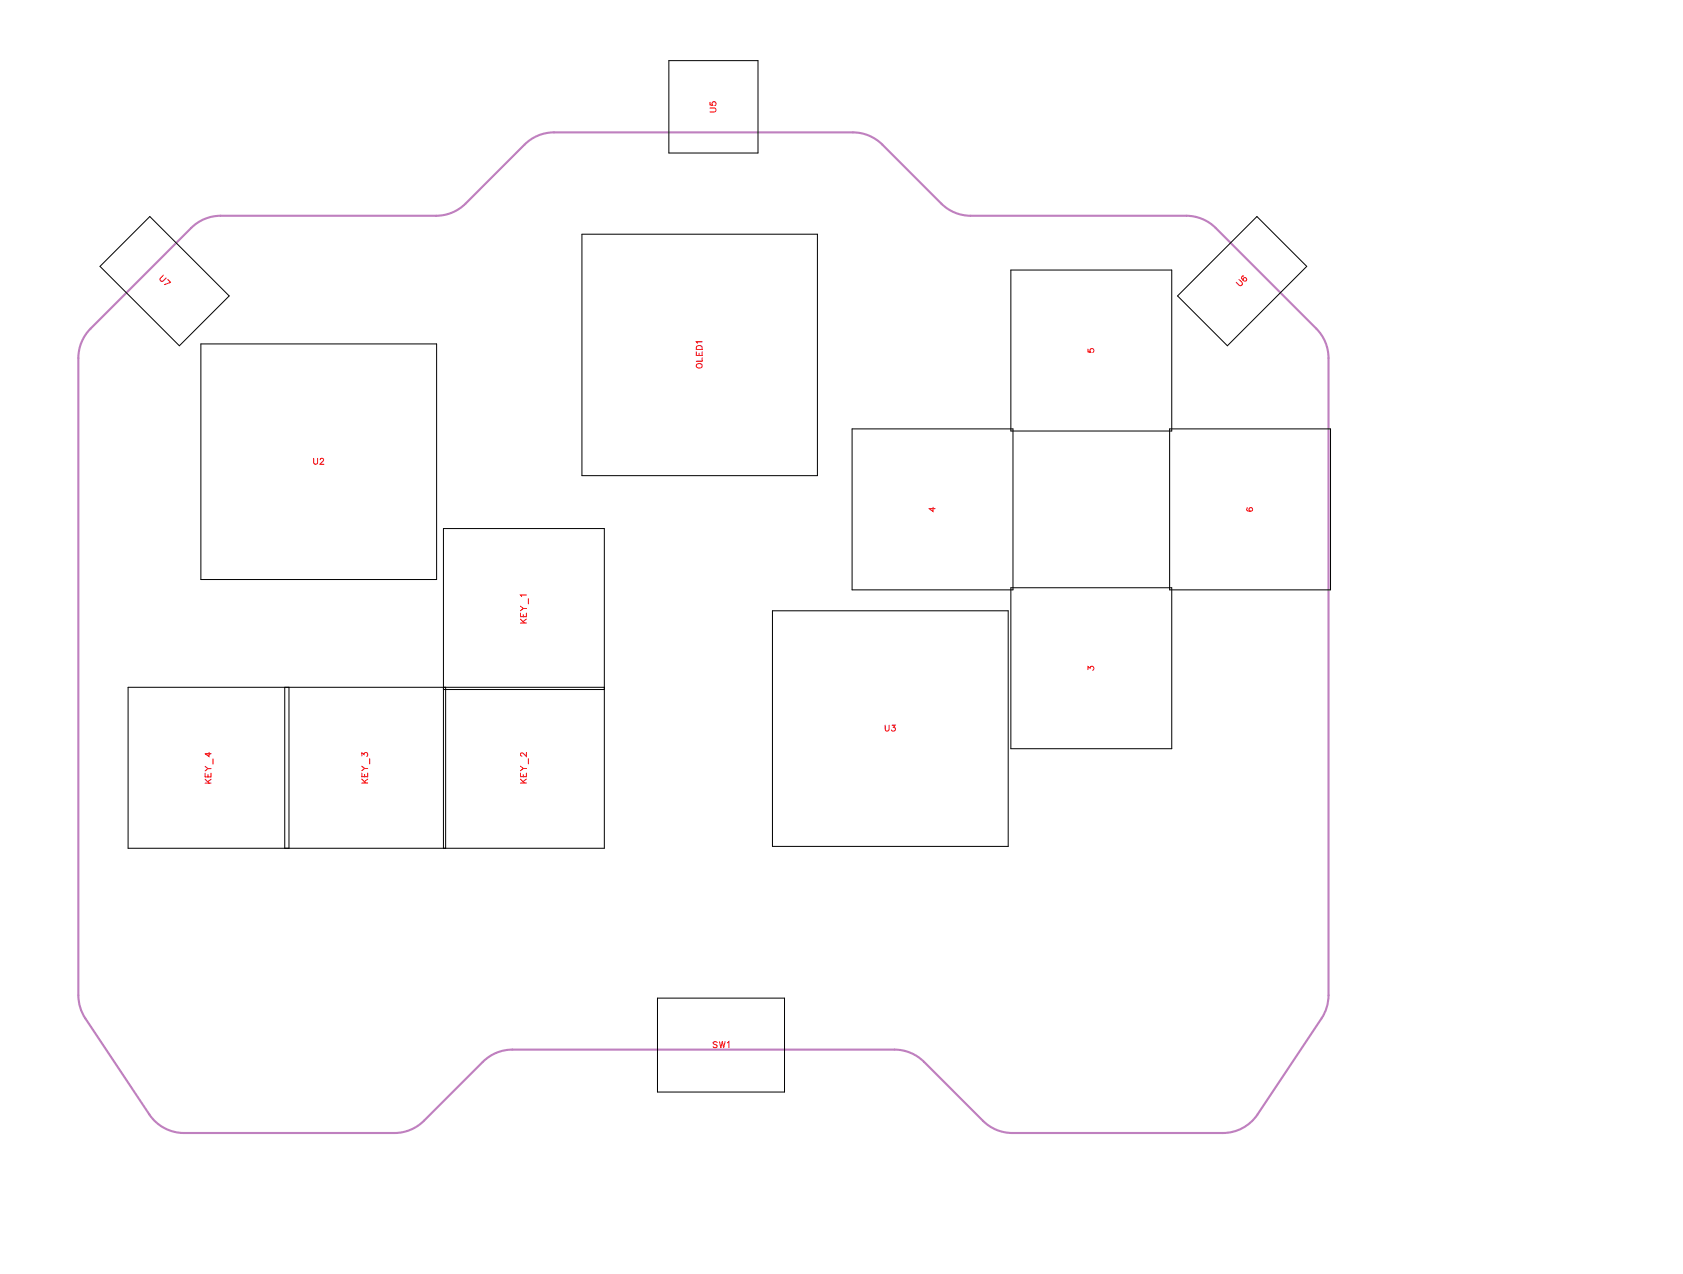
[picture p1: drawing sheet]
<svg xmlns="http://www.w3.org/2000/svg" width="202mm" height="153mm" viewBox="0 0 202 153" stroke-linecap="round" stroke-linejoin="round" font-family="sans-serif">
<path d="M22.9 27.3a5 5 0 0 1 3.6-1.4h25.8a5 5 0 0 0 3.6-1.5l7-7.1a5 5 0 0 1 3.6-1.4h35.8a5 5 0 0 1 3.6 1.4l7 7.1a5 5 0 0 0 3.6 1.5h25.8a5 5 0 0 1 3.6 1.4l12 12.1a5 5 0 0 1 1.5 3.5v76.5a5 5 0 0 1-.8 2.7l-7.7 11.5a5 5 0 0 1-4.2 2.3h-25.2a5 5 0 0 1-3.6-1.5l-7-7.1a5 5 0 0 0-3.6-1.4h-45.8a5 5 0 0 0-3.6 1.4l-7 7.1a5 5 0 0 1-3.6 1.5h-25.2a5 5 0 0 1-4.2-2.3l-7.7-11.5a5 5 0 0 1-.8-2.7v-76.5a5 5 0 0 1 1.5-3.5z" fill="none" stroke="#bf80bf" stroke-width=".25"/>
<g fill="none" stroke="#000" stroke-width=".12">
<path d="M80.3 7.3h10.6v11.1h-10.6zM18 26l9.5 9.5-6 6-9.5-9.6zM69.8 28.1h28.3v28.9h-28.3zM121.3 32.4h19.3v19.3h-19.3zM141.3 35.5l9.5-9.5 6 5.9-9.5 9.6zM24.1 41.2h28.3v28.3h-28.3zM102.2 51.4h19.3v19.3h-19.3zM140.3 51.4h19.3v19.3h-19.3zM92.7 73.2h28.3v28.3h-28.3zM121.3 70.5h19.3v19.3h-19.3zM34.2 82.4v19.3M34.7 82.4v19.3"/>
<path d="M53.2 82.7h19.3M53.5 82.4v19.3M72.5 82.4h-57.1v19.3h57.1v-38.3h-19.3v38.3M78.9 119.7h15.2v11.3h-15.2z"/>
</g>
<g fill="none" stroke="#f00" stroke-width=".12">
<path d="M85.2 13h.5l.2 .2-.1 .2h-.6M85.2 12.3v.3h.3a.25 .25 0 0 1 0-.3 .25 .25 0 0 1 .4 0 .25 .25 0 0 1-.1 .4M19.6 33l-.4 .5 .1 .2h.3l.3-.4M20.1 33.5l.4 .4-.8 .2M148.7 33.5l.3 .4v.3l-.2 .1-.5-.4M149.2 33.1a.35 .35 0 0 0-.2 .5 .35 .35 0 0 0 .5 .1 .22 .22 0 0 0 0-.3 .22 .22 0 0 0-.3-.1 .22 .22 0 0 0 0 .4M37.6 55v.5l.2 .2 .3-.1v-.6M38.4 55.1l.2-.1h.1l.1 .1-.1 .2-.3 .4h.5M83.5 42.2v.4h.8v-.4M83.6 43.7a.35 .35 0 0 1 .5-.1 .35 .35 0 0 1 .1 .4 .33 .33 0 0 1-.4 .1 .33 .33 0 0 1-.2-.4zM83.6 41.5l.2-.1 .4 .1 .1 .4h-.8zM83.9 42.4v.2"/>
<path d="M84.3 41h-.8l.2 .2M84.3 42.9v.4h-.8M130.5 41.9v.3h.3a.25 .25 0 0 1 0-.3 .25 .25 0 0 1 .4 0 .25 .25 0 0 1-.1 .4M62.5 73.5v.5h.7v-.5M62.5 74.7h.7M62.5 74.2l.4 .5M62.5 72.7l.3 .3M62.8 73.7v.3M63.2 73h-.4l-.3 .2M63.2 71.4h-.7l.1 .1M63.2 74.2l-.4 .3M63.4 71.8v.6"/>
<path d="M112 60.8v.5l-.5-.3h.7M149.7 60.9h-.1a.35 .35 0 0 0 .3 .5 .35 .35 0 0 0 .4-.3 .22 .22 0 0 0-.2-.2 .22 .22 0 0 0-.2 .2 .22 .22 0 0 0 .2 .2M24.6 93.9h.7M24.6 93.4l.5 .5M24.6 92.7v.5h.7v-.5M24.6 91.9l.4 .3M25 92.9v.3M25.1 90.2v.5l-.5-.3h.7M25.3 92.2h-.3l-.4 .2M25.3 93.4l-.4 .4M25.6 91v.6M43.4 90.6v-.3l.3 .2a.24 .24 0 0 1 .4-.2 .24 .24 0 0 1-.1 .4"/>
<path d="M43.4 93.9h.7M43.4 93.4l.5 .5M43.4 92.7v.5h.7v-.5M43.4 91.9l.3 .3M43.7 92.9v.3M44.1 92.2h-.4l-.3 .2M44.1 93.4l-.4 .3M44.4 91v.6M62.5 93.9h.7M62.5 92.7v.5h.7v-.5M62.5 93.4l.4 .5M62.5 91.9l.3 .3"/>
<path d="M62.8 92.9v.3M63.2 92.2h-.4l-.3 .2M63.2 90.2v.5l-.4-.3-.2-.1-.1 .1v.2l.1 .1M63.2 93.4l-.4 .3M63.4 91v.6M106.2 87v.5l.2 .2 .2-.1 .1-.6M107 87h.4l-.2 .2a.24 .24 0 0 1 .2 .4 .24 .24 0 0 1-.4-.1M130.5 80.3v-.4l.3 .2a.24 .24 0 0 1 .4-.1 .24 .24 0 0 1-.1 .4M86 125l-.1-.1-.3 .1v.2l.4 .2v.1l-.1 .1-.3-.1M86.3 124.9l.2 .7 .2-.7 .1 .7 .2-.7M87.3 125.1l.1-.2v.7"/>
</g>
<g font-size="1.2" fill="#fff">
<text x="86.2" y="13.5" transform="rotate(-90 86.2 13.5)">U5</text>
<text x="18.8" y="33.7" transform="rotate(45 18.8 33.7)">U7</text>
<text x="149" y="34.6" transform="rotate(-45 149 34.6)">U6</text>
<text x="84.6" y="44.2" transform="rotate(-90 84.6 44.2)">OLED1</text>
<text x="131.5" y="42.3" transform="rotate(-90 131.5 42.3)">5</text>
<text x="37.6" y="56">U2</text>
<text x="112.5" y="61.4" transform="rotate(-90 112.5 61.4)">4</text>
<text x="150.6" y="61.4" transform="rotate(-90 150.6 61.4)">6</text>
<text x="63.5" y="74.8" transform="rotate(-90 63.5 74.8)">KEY_1</text>
<text x="131.5" y="80.4" transform="rotate(-90 131.5 80.4)">3</text>
<text x="106.2" y="88">U3</text>
<text x="25.6" y="94" transform="rotate(-90 25.6 94)">KEY_4</text>
<text x="44.4" y="94" transform="rotate(-90 44.4 94)">KEY_3</text>
<text x="63.5" y="94" transform="rotate(-90 63.5 94)">KEY_2</text>
<text x="85.5" y="125.9">SW1</text>
</g>
</svg>
